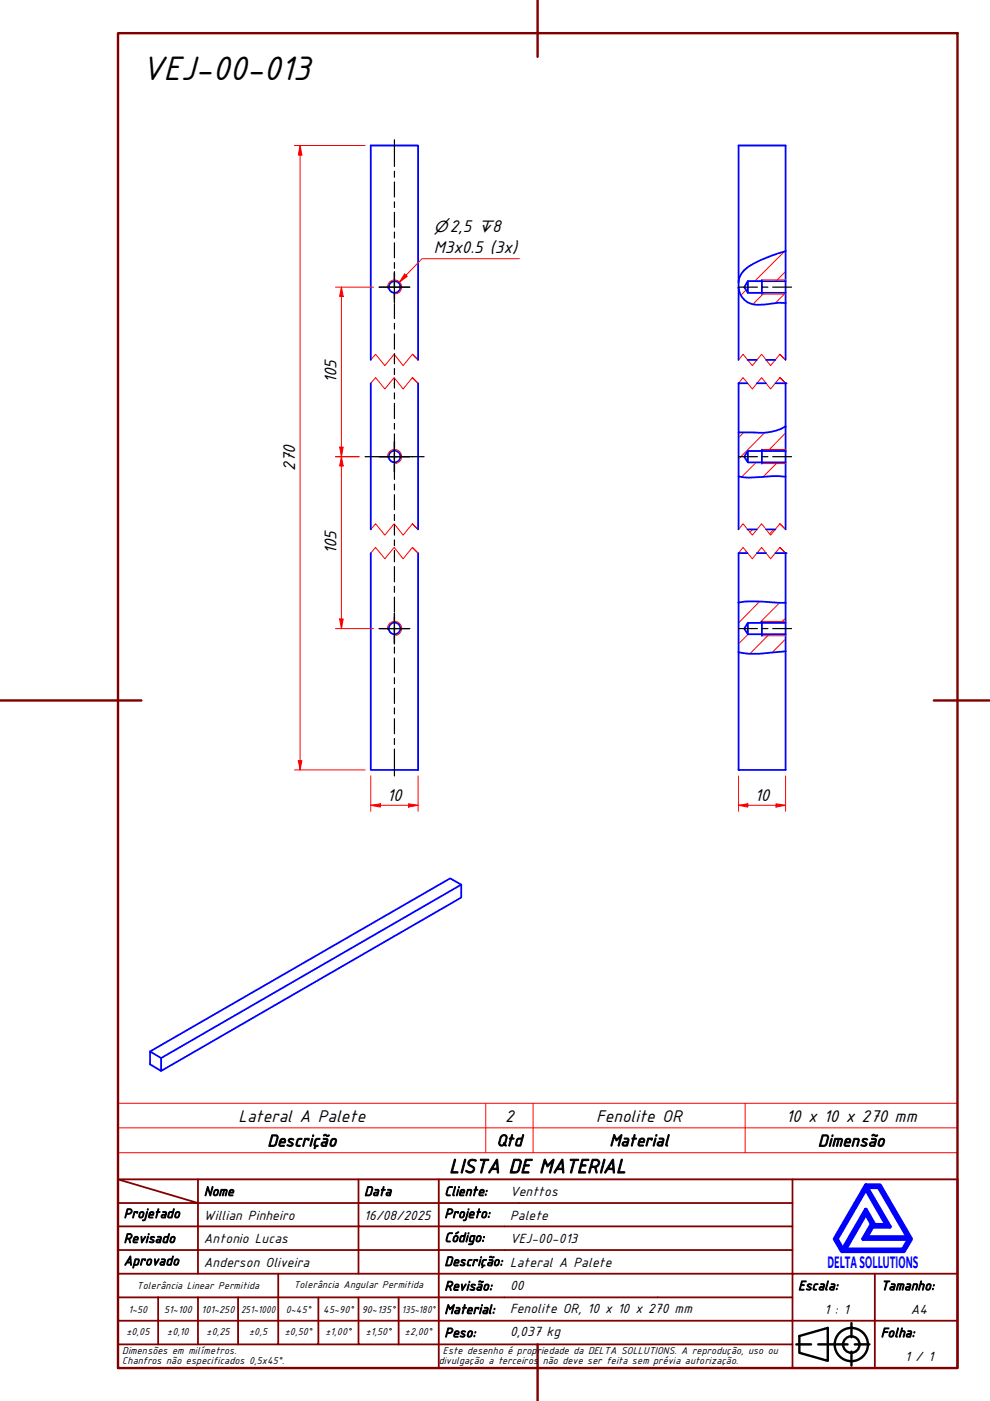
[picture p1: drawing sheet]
<svg xmlns="http://www.w3.org/2000/svg" width="210mm" height="297mm" viewBox="0 0 210 297" stroke-linecap="round" stroke-linejoin="round" font-family="sans-serif">
<!-- layer: Hatch (ABNT) -->
<g fill="none" stroke="#f00" stroke-width=".21">
<path d="M158.5 56.6l-1.1 1.2M166.3 53.3l-6.3 6.3M166.6 57.6l-2.1 2M158.2 61.5l-1.1 1.1M162.1 62.1l-2.5 2.4M166.6 62.1l-2.2 2.1M157.7 91.7l-1.1 1.1M160.3 98l-3.1 3.1M162.1 91.7l-5.5 5.6M164.8 98l-3 3.1M166.6 91.8l-3.8 3.8M158.2 116.9l-.3 .4"/>
<path d="M159.6 112.3l-.6 .5M162.4 117.2v.1M164.1 112.3l-.9 .8M166.6 100.8l-.3 .3M158.6 134.5l-2 2M161 127.6l-4.4 4.5M163.1 134.5l-4.1 4.1M165.3 127.8l-4.3 4.3M166.6 135.5l-2.9 2.9M166.6 131l-1.1 1.1"/>
</g>
<!-- layer: Linha Corte (ABNT) -->
<path d="M87.4 75.1l1.2 1.2-1.2-1.2-1.9 2.4-1.9-2.4-2 2.4-2-2.4-1 1.2M165.4 75.1l1.2 1.2-1.2-1.2-2 2.4-1.9-2.4-2 2.4-2-2.4-.9 1.2M87.4 80.1l1.2 1.2-1.2-1.2-1.9 2.4-1.9-2.4-2 2.4-2-2.4-1 1.2M165.4 80.1l1.2 1.2-1.2-1.2-2 2.4-1.9-2.4-2 2.4-2-2.4-.9 1.2M87.4 116.1l1.2 1.2-1.2-1.2-1.9 2.4-1.9-2.4-2 2.4-2-2.4-1 1.2M87.4 111l1.2 1.3-1.2-1.3-1.9 2.5-1.9-2.5-2 2.5-2-2.5-1 1.3M165.4 116.1l1.2 1.2-1.2-1.2-2 2.4-1.9-2.4-2 2.4-2-2.4-.9 1.2M165.4 111l1.2 1.3-1.2-1.3-2 2.5-1.9-2.5-2 2.5-2-2.5-.9 1.3" fill="none" stroke="#f00" stroke-width=".21"/>
<!-- layer: Visible (ABNT) -->
<g fill="none" stroke="#00f" stroke-width=".38">
<path d="M156.6 30.8h10v22.5a23.6 23.6 0 0 0-8.8 4l-.7 .9-.5 1.6zM78.6 76.3v-45.5h10v45.5M156.6 76.3v-15.4a3.9 3.9 0 0 0 4.1 3.7l4.4-.4h1.5v12.1M158.5 76.3h2M162.4 76.3h2M78.6 81.3v31M88.6 81.3v31M158.5 81.3h-1.9v10.4h2.8a11.2 11.2 0 0 0 7.2-1.3v-9.1h-2.2M160.5 81.3h1.9M78.6 117.3v45.9h10v-45.9M156.6 112.3v-11.3l2.3 .3 4.9-.3 2.8 .1v11.2M158.5 117.3h-1.9v10.4a29.5 29.5 0 0 1 8.8 .1h1.2v-10.5h-2.2"/>
<path d="M158.5 112.3h2M160.5 117.3h1.9M162.4 112.3h2M156.6 138.3a17.9 17.9 0 0 0 7 .1l3-.3v25.1h-10z"/>
<circle cx="83.7" cy="60.9" r="1.24"/>
<circle cx="83.7" cy="96.8" r="1.24"/>
<circle cx="83.7" cy="133.2" r="1.24"/>
</g>
<!-- layer: Visible Narrow (ABNT) -->
<path d="M82.2 61.1a1.49 1.49 0 0 1 1.2-1.7 1.49 1.49 0 0 1 1.7 1.2 1.49 1.49 0 0 1-1.2 1.7M82.2 97.1a1.49 1.49 0 0 1 1.2-1.8 1.49 1.49 0 0 1 1.7 1.2 1.49 1.49 0 0 1-1.2 1.8M82.2 133.5a1.49 1.49 0 0 1 1.2-1.7 1.49 1.49 0 0 1 1.7 1.2 1.49 1.49 0 0 1-1.2 1.7" fill="none" stroke="#f00" stroke-width=".21"/>
<!-- layer: Visible (ABNT) -->
<circle cx="166.6" cy="117.3" r=".19" fill="#00f"/>
<path d="M156.6 91.7v9.3M166.6 90.4v5.2h-8l-.8 1.2 .8 1.2h8v3.1M156.6 127.7v10.6M166.6 127.8v4.3h-8l-.8 1.2 .8 1.2h8v3.6" fill="none" stroke="#00f" stroke-width=".38"/>
<g fill="#00f">
<circle cx="156.6" cy="81.3" r=".19"/>
<circle cx="166.6" cy="81.3" r=".19"/>
</g>
<g fill="none" stroke="#00f" stroke-width=".38">
<path d="M156.6 59.8v1.1M158.6 59.6v2.5M161.5 59.4v2.9M166.6 53.3v6.3h-8l-.8 1.3 .8 1.2h8v2.1M166.6 59.6v2.5M158.6 95.6v2.4M161.5 95.3v3M166.6 95.6v2.4M158.6 132.1v2.4M161.5 131.7v3.1M166.6 132.1v2.4M97.8 187.6l-63.6 36.7v2.8l-2.4-1.4v-2.8l63.6-36.7 2.4 1.4v2.7l-63.6 36.8"/>
<path d="M31.8 222.9l2.4 1.4"/>
</g>
<!-- layer: Visible Narrow (ABNT) -->
<path d="M161.5 59.4h5.1M161.5 62.3h5.1M161.5 95.3h5.1M161.5 98.3h5.1M161.5 131.7h5.1M161.5 134.8h5.1" fill="none" stroke="#f00" stroke-width=".21"/>
<path d="M25 239.1h178v-5.2h-178v10.5M103 233.9v10.5M113 233.9v10.5M158 233.9v10.5M203 239.1v5.3h-178M25 244.4v5.6h178v-5.6" fill="none" stroke="#f00" stroke-width=".21"/>
<!-- layer: Borda A3/A4 (ABNT) -->
<path d="M25 7h178v283.1h-178zM114 0v12.1M0 148.5h30M198 148.5h12M114 285v12" fill="none" stroke="#800000" stroke-width=".51"/>
<path d="M183.6 257.3l1.2 2.2-1.8 3.2h9.7l-1.2 2.2h-12.3zM183.6 252.1l4.4 7.6h-2.6l-1.8-3.2-4.9 8.4-1.3-2.2zM183.6 251.3h3l6.6 11.4-1.6 2.6h-13.1l-1.5-2.6zM183.8 251.7h2.5l6.2 10.6h-8.8l1.3-2.2h3.7zM185 259.7h.2l-.2 .2z" fill="none" stroke="#00f" stroke-width=".83"/>
<!-- layer: 0 -->
<path d="M178.5 265.3h13.1" fill="none" stroke="#000" stroke-width=".21"/>
<g fill="none" stroke="#800000" stroke-width=".38">
<path d="M25 250l17 5.1h-17M25 250h178v40.1h-178zM42 255.1h34v4.9h17M42 255.1v15M42 250v5.1M76 250v5.1h17v4.9M93 250v5.1h75M168 250v20.1h-143M25 260h51v10.1M25 275.1h17M33.5 275.1v9.9M50.5 275.1h-8.5v9.9"/>
<path d="M59 270.1v14.9h-8.5M67.5 275.1v9.9h-8.5M76 275.1v9.9h8.5M84.5 275.1v9.9M93 275.1h-42.5v9.9M93 260v5h-68M93 275.1v9.9h75M93 260h75M93 275.1h75M168 265h-75v10.1M185.5 270.1v9.9h17.5M203 270.1h-35v9.9h17.5v10.1"/>
<path d="M25 285h25.5M25 280h143v10.1M67.5 285h8.5M84.5 285h8.5v5.1"/>
</g>
<g fill="none" stroke="#000" stroke-width=".51">
<path d="M168.8 285h3.2M169.5 283.3l6-1.8v7l-6-1.7zM173.5 285h6.2M180.5 280.5v3M180.5 286.6v2.9M181.2 285h3.1"/>
<circle cx="180.5" cy="285.1" r="3.5"/>
<circle cx="180.5" cy="285.1" r="1.75"/>
</g>
<!-- layer: Marca de centro (ISO) -->
<path d="M83.6 57.6v6.5M80.4 60.9h6.5M80.4 96.8h6.5M83.6 93.6v6.5M80.4 133.3h6.5M83.6 130v6.5" fill="none" stroke="#000" stroke-width=".25"/>
<!-- layer: Linha de centro (ISO) -->
<g fill="none" stroke="#000" stroke-width=".25">
<path d="M83.6 29.6v5.7M83.6 36.3v1.3M83.6 38.6v3.2M83.6 42.8v1.2M83.6 45v3.2M83.6 49.2v1.3M83.6 51.5v3.2M83.6 55.7v1.2M83.6 57.9v3.2M83.6 62.1v1.3M83.6 64.4v3.1M83.6 68.6v1.2"/>
<path d="M83.6 70.8v3.2M83.6 75v2.1M83.6 78.2v1.2M77.4 96.8h4.6M83 96.8h1.3M83.6 80.4v1.9M83.6 83.3v1.3M83.6 85.5v3.3M83.6 89.8v1.2M83.6 92v3.2M83.6 96.2v1.3M83.6 98.4v3.2"/>
<path d="M85.3 96.8h4.6M83.6 102.7v1.2M83.6 104.9v3.2M83.6 109.1v1.2M83.6 111.3v2.2M83.6 114.5v1.2M83.6 116.7v2.4M83.6 120.1v3.3M83.6 124.3v1.3M83.6 126.6v3.2M83.6 130.8v1.3M83.6 133v3.3"/>
<path d="M83.6 137.2v1.3M83.6 139.5v3.2M83.6 143.7v1.3M83.6 145.9v3.2M83.6 150.1v1.3M83.6 152.4v3.2M83.6 156.6v1.2M83.6 158.8v5.7"/>
</g>
<path d="M63.6 161.3v1.9" fill="none" stroke="#f00" stroke-width=".21"/>
<path d="M63.2 161.3h.8l-.4 1.9z" fill="#f00"/>
<path d="M63.6 30.8v2.1M63.2 161.3h.8l-.4 1.9z" fill="none" stroke="#f00" stroke-width=".21"/>
<path d="M63.6 30.8l.4 2.1h-.8z" fill="#f00"/>
<path d="M62.4 30.8h15M63.6 30.8l.4 2.1h-.8zM63.6 32.9v128.4M72.4 94.8v2M62.4 163.2h15" fill="none" stroke="#f00" stroke-width=".21"/>
<path d="M72 94.8h.8l-.4 2z" fill="#f00"/>
<path d="M72.4 60.9v2M72 94.8h.8l-.4 2z" fill="none" stroke="#f00" stroke-width=".21"/>
<path d="M72.4 60.9l.4 2h-.8z" fill="#f00"/>
<path d="M71.1 60.9h8.1M72.4 60.9l.4 2h-.8zM72.4 62.9v31.9M71.1 96.8h5M72.4 96.8v2" fill="none" stroke="#f00" stroke-width=".21"/>
<path d="M72.4 96.8l.4 2h-.8z" fill="#f00"/>
<path d="M72.4 96.8l.4 2h-.8zM72.4 131.2v2.1" fill="none" stroke="#f00" stroke-width=".21"/>
<path d="M72 131.2h.8l-.4 2.1z" fill="#f00"/>
<path d="M71.1 96.8h5M72.4 98.8v32.4M71.1 133.3h8.1M72 131.2h.8l-.4 2.1z" fill="none" stroke="#f00" stroke-width=".21"/>
<path d="M86.1 58.3l-1.4 1.5" fill="none" stroke="#f00" stroke-width=".21"/>
<path d="M85.8 58.1l.6 .5-1.7 1.2z" fill="#f00"/>
<path d="M85.8 58.1l.6 .5-1.7 1.2zM110.1 54.8h-20.6l-3.4 3.5" fill="none" stroke="#f00" stroke-width=".21"/>
<!-- layer: Linha de centro (ISO) -->
<path d="M156.6 60.9h4M161.5 60.9h1.3M163.8 60.9h4M156.6 96.8h4M161.5 96.8h1.3M163.8 96.8h4M156.6 133.3h4M161.5 133.3h1.3M163.8 133.3h4" fill="none" stroke="#000" stroke-width=".25"/>
<path d="M78.6 170.7h2" fill="none" stroke="#f00" stroke-width=".21"/>
<path d="M78.6 170.7l2-.3v.7z" fill="#f00"/>
<path d="M78.6 170.7l2-.3v.7zM86.6 170.7h2" fill="none" stroke="#f00" stroke-width=".21"/>
<path d="M86.6 170.4l2 .3-2 .4z" fill="#f00"/>
<path d="M78.6 164.5v7.5M80.6 170.7h6M86.6 170.4l2 .3-2 .4zM88.6 164.5v7.5M156.6 170.7h2" fill="none" stroke="#f00" stroke-width=".21"/>
<path d="M156.6 170.7l2-.3v.7z" fill="#f00"/>
<path d="M156.6 170.7l2-.3v.7zM164.5 170.7h2.1" fill="none" stroke="#f00" stroke-width=".21"/>
<path d="M164.5 170.4l2.1 .3-2.1 .4z" fill="#f00"/>
<path d="M156.6 164.5v7.5M158.6 170.7h5.9M164.5 170.4l2.1 .3-2.1 .4zM166.6 164.5v7.5" fill="none" stroke="#f00" stroke-width=".21"/>
<text font-size="7.7" x="30" y="17.1">VEJ-00-013</text>
<text font-size="4.6" x="95.2" y="248.7">LISTA DE MATERIAL</text>
<g font-size="3.9">
<text x="92" y="53.6">M3x0.5 (3x)</text>
<text x="71.4" y="81.3" transform="rotate(-90 71.4 81.3)">105</text>
<text x="62.6" y="99.8" transform="rotate(-90 62.6 99.8)">270</text>
<text x="71.4" y="117.5" transform="rotate(-90 71.4 117.5)">105</text>
<text x="82.1" y="169.8">10</text>
<text x="160" y="169.8">10</text>
<text x="50.5" y="237.8">Lateral A Palete</text>
<text x="107.1" y="237.8">2</text>
<text x="126.4" y="237.8">Fenolite OR</text>
<text x="166.7" y="237.8">10 x 10 x 270 mm</text>
</g>
<g font-size="3.8">
<text x="56.7" y="243.1">Descrição</text>
<text x="105.3" y="243">Qtd</text>
<text x="129.2" y="243">Material</text>
<text x="173.4" y="243.1">Dimensão</text>
</g>
<text font-size="3.8" fill="#00f" x="175.5" y="268.8">DELTASOLLUTIONS</text>
<text font-size="3.4" x="92" y="49.2">⌀2,5 ↧8</text>
<g font-size="3">
<text x="43.2" y="253.5">Nome</text>
<text x="77.2" y="253.5">Data</text>
<text x="94.2" y="253.5">Cliente:</text>
<text x="108.1" y="253.5">Venttos</text>
<text x="26.2" y="263.5">Revisado</text>
<text x="26.2" y="258.2">Projetado</text>
<text x="43.2" y="258.6">Willian Pinheiro</text>
<text x="43.2" y="263.5">Antonio Lucas</text>
<text x="77.2" y="258.6">16/08/2025</text>
<text x="94.2" y="263.3">Código:</text>
<text x="94.2" y="258.2">Projeto:</text>
<text x="108.1" y="263.5">VEJ-00-013</text>
<text x="108.1" y="258.6">Palete</text>
<text x="26.2" y="268.3">Aprovado</text>
<text x="43.2" y="268.5">Anderson Oliveira</text>
<text x="94.2" y="268.4">Descrição: Lateral A Palete</text>
<text x="94.2" y="273.6">Revisão:</text>
<text x="108.1" y="273.5">00</text>
<text x="169.2" y="273.5">Escala:</text>
<text x="186.8" y="273.5">Tamanho:</text>
<text x="94.2" y="278.6">Material:</text>
<text x="108.1" y="278.4">Fenolite OR, 10 x 10 x 270 mm</text>
<text x="174.8" y="278.6">1 : 1</text>
<text x="193.1" y="278.6">A4</text>
<text x="94.2" y="283.5">Peso:</text>
<text x="108.1" y="283.3">0,037 kg</text>
<text x="186.8" y="283.5">Folha:</text>
<text x="191.9" y="288.5">1 / 1</text>
</g>
<g font-size="2.3">
<text x="29" y="273.4">Tolerância Linear Permitida</text>
<text x="62.3" y="273.2">Tolerância Angular Permitida</text>
<text x="27.2" y="278.3">1~50</text>
<text x="34.8" y="278.3">51~100</text>
<text x="42.7" y="278.3">101~250</text>
<text x="51.1" y="278.3">251~1000</text>
<text x="60.6" y="278.3">0~45°</text>
<text x="68.5" y="278.3">45~90°</text>
<text x="76.7" y="278.3">90~135°</text>
<text x="85.2" y="278.3">135~180°</text>
<text x="25.9" y="287.1">Dimensões em milímetros.</text>
<text x="26.8" y="283.1">±0,05</text>
<text x="35.4" y="283.1">±0,10</text>
<text x="43.8" y="283.1">±0,25</text>
<text x="52.8" y="283.1">±0,5</text>
<text x="60.4" y="283.1">±0,50°</text>
<text x="69" y="283.1">±1,00°</text>
<text x="77.5" y="283.1">±1,50°</text>
<text x="85.9" y="283.1">±2,00°</text>
<text x="93.9" y="287.1">Este desenho é propriedade da DELTA SOLLUTIONS. A reprodução, uso ou</text>
<text x="25.9" y="289.2">Chanfros não especificados 0,5x45°.</text>
<text x="93" y="289.2">divulgação a terceiros</text>
<text x="115.1" y="289.2">não deve ser feita sem prévia autorização.</text>
</g>
</svg>
